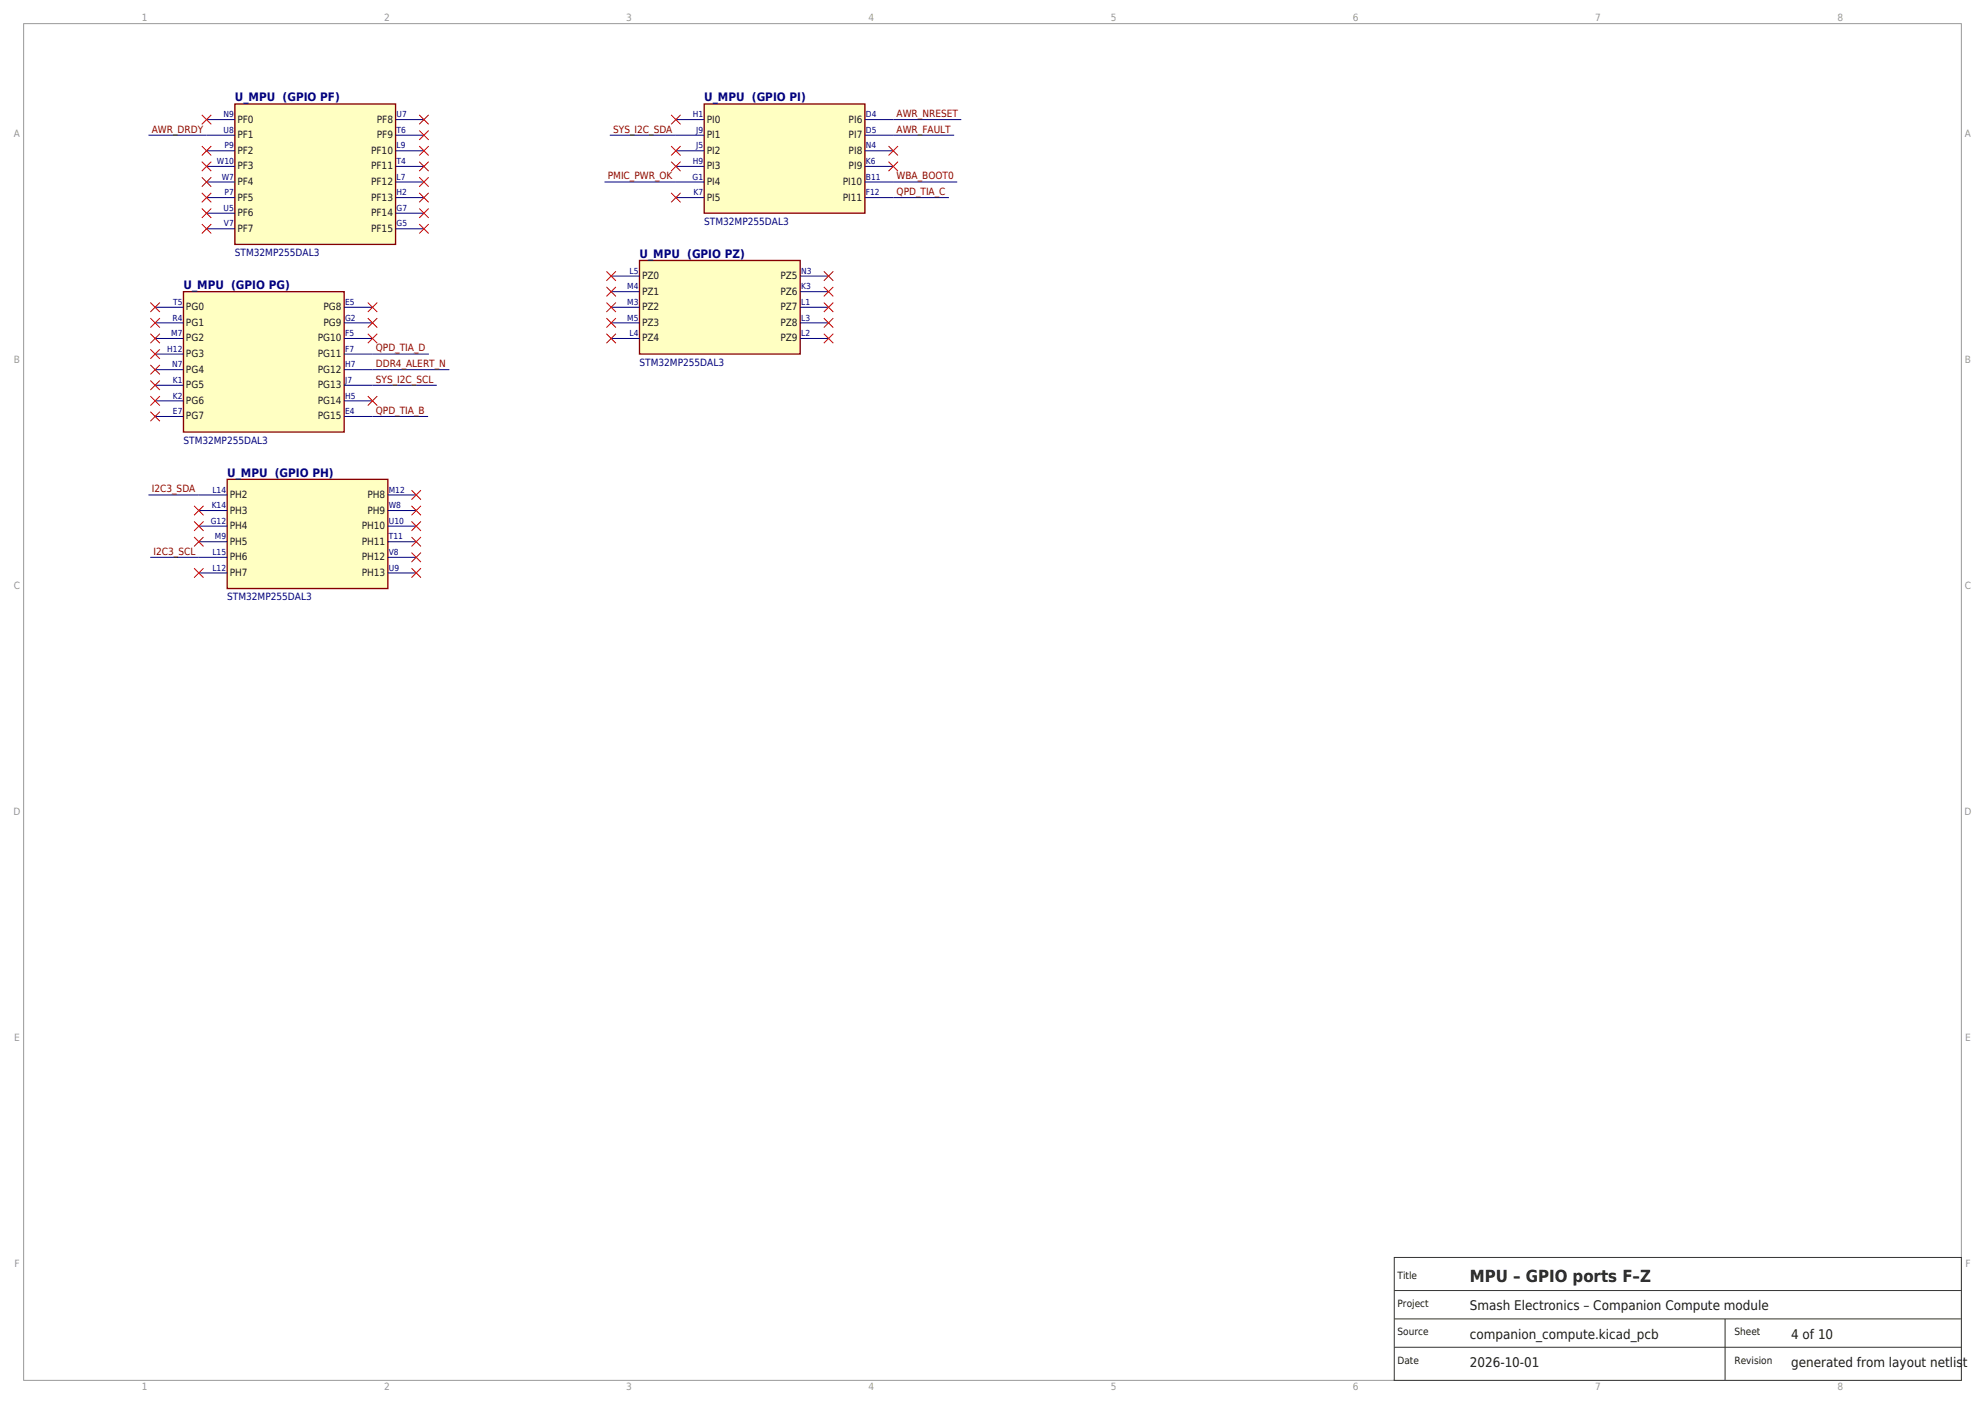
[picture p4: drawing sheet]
<svg xmlns="http://www.w3.org/2000/svg" width="420mm" height="297mm" viewBox="0 0 420 297" stroke-linecap="round" stroke-linejoin="round" font-family="sans-serif">
<path d="M5 5h410v287h-410z" fill="none" stroke="#999" stroke-width=".21"/>
<path d="M295 266h120v26h-120z" fill-rule="evenodd" fill="#fff" stroke="#333" stroke-width=".21"/>
<path d="M295 279h120M295 273h120M365 279v13M295 285h120" fill="none" stroke="#333" stroke-width=".21"/>
<path d="M49.7 22h34v29.7h-34z" fill-rule="evenodd" fill="#ffffc2" stroke="#850000" stroke-width=".28"/>
<g fill="none" stroke="#000080" stroke-width=".21">
<path d="M31.4 28.6h18.3M43.7 25.3h6M43.7 31.9h6M43.7 35.2h6M43.7 38.5h6M83.7 25.3h6M83.7 28.6h6M83.7 31.9h6M83.7 35.2h6M83.7 38.5h6M43.7 41.8h6M43.7 45.1h6"/>
<path d="M43.7 48.4h6M83.7 41.8h6M83.7 45.1h6M83.7 48.4h6"/>
</g>
<g fill="none" stroke="#d90000" stroke-width=".21">
<path d="M42.7 24.3l2 2M42.7 30.9l2 2M42.7 34.2l2 2M42.7 37.5l2 2M44.7 24.3l-2 2M44.7 30.9l-2 2M44.7 34.2l-2 2M44.7 37.5l-2 2M88.7 24.3l2 2M88.7 27.6l2 2M88.7 30.9l2 2M88.7 34.2l2 2"/>
<path d="M88.7 37.5l2 2M90.7 24.3l-2 2M90.7 27.6l-2 2M90.7 30.9l-2 2M90.7 34.2l-2 2M90.7 37.5l-2 2M42.7 40.8l2 2M42.7 44.1l2 2M42.7 47.4l2 2M44.7 40.8l-2 2M44.7 44.1l-2 2M44.7 47.4l-2 2"/>
<path d="M88.7 40.8l2 2M88.7 44.1l2 2M88.7 47.4l2 2M90.7 40.8l-2 2M90.7 44.1l-2 2M90.7 47.4l-2 2"/>
</g>
<path d="M38.8 61.7h34v29.7h-34z" fill-rule="evenodd" fill="#ffffc2" stroke="#850000" stroke-width=".28"/>
<g fill="none" stroke="#000080" stroke-width=".21">
<path d="M32.8 65h6M32.8 68.3h6M32.8 71.6h6M32.8 74.9h6M32.8 78.2h6M72.8 65h6M72.8 68.3h6M72.8 71.6h6M72.8 74.9h17.9M72.8 78.2h22.3M32.8 81.5h6M32.8 84.8h6"/>
<path d="M32.8 88.1h6M72.8 81.5h19.6M72.8 84.8h6M72.8 88.1h17.8"/>
</g>
<g fill="none" stroke="#d90000" stroke-width=".21">
<path d="M31.8 64l2 2M31.8 67.3l2 2M31.8 70.6l2 2M31.8 73.9l2 2M31.8 77.2l2 2M33.8 64l-2 2M33.8 67.3l-2 2M33.8 70.6l-2 2M33.8 73.9l-2 2M33.8 77.2l-2 2M77.8 64l2 2M77.8 67.3l2 2"/>
<path d="M77.8 70.6l2 2M79.8 64l-2 2M79.8 67.3l-2 2M79.8 70.6l-2 2M31.8 80.5l2 2M31.8 83.8l2 2M31.8 87.1l2 2M33.8 80.5l-2 2M33.8 83.8l-2 2M33.8 87.1l-2 2M77.8 83.8l2 2M79.8 83.8l-2 2"/>
</g>
<path d="M48.1 101.4h34v23.1h-34z" fill-rule="evenodd" fill="#ffffc2" stroke="#850000" stroke-width=".28"/>
<path d="M31.4 104.7h16.7M31.8 117.9h16.3M42.1 108h6M42.1 111.3h6M42.1 114.6h6M82.1 104.7h6M82.1 108h6M82.1 111.3h6M82.1 114.6h6M82.1 117.9h6M42.1 121.2h6M82.1 121.2h6" fill="none" stroke="#000080" stroke-width=".21"/>
<g fill="none" stroke="#d90000" stroke-width=".21">
<path d="M41.1 107l2 2M41.1 110.3l2 2M41.1 113.6l2 2M43.1 107l-2 2M43.1 110.3l-2 2M43.1 113.6l-2 2M87.1 103.7l2 2M87.1 107l2 2M87.1 110.3l2 2M87.1 113.6l2 2M87.1 116.9l2 2M89.1 103.7l-2 2"/>
<path d="M89.1 107l-2 2M89.1 110.3l-2 2M89.1 113.6l-2 2M89.1 116.9l-2 2M41.1 120.2l2 2M43.1 120.2l-2 2M87.1 120.2l2 2M89.1 120.2l-2 2"/>
</g>
<path d="M149 22h34v23.1h-34z" fill-rule="evenodd" fill="#ffffc2" stroke="#850000" stroke-width=".28"/>
<path d="M127.9 38.5h21.1M129 28.6h20M143 25.3h6M143 31.9h6M143 35.2h6M183 25.3h20.4M183 28.6h18.9M183 31.9h6M183 35.2h6M183 38.5h19.5M143 41.8h6M183 41.8h17.8" fill="none" stroke="#000080" stroke-width=".21"/>
<path d="M142 24.3l2 2M142 30.9l2 2M142 34.2l2 2M144 24.3l-2 2M144 30.9l-2 2M144 34.2l-2 2M188 30.9l2 2M188 34.2l2 2M190 30.9l-2 2M190 34.2l-2 2M142 40.8l2 2M144 40.8l-2 2" fill="none" stroke="#d90000" stroke-width=".21"/>
<path d="M135.3 55.1h34v19.8h-34z" fill-rule="evenodd" fill="#ffffc2" stroke="#850000" stroke-width=".28"/>
<path d="M129.3 58.4h6M169.3 58.4h6M129.3 61.7h6M129.3 65h6M129.3 68.3h6M129.3 71.6h6M169.3 61.7h6M169.3 65h6M169.3 68.3h6M169.3 71.6h6" fill="none" stroke="#000080" stroke-width=".21"/>
<g fill="none" stroke="#d90000" stroke-width=".21">
<path d="M128.3 57.4l2 2M130.3 57.4l-2 2M174.3 57.4l2 2M176.3 57.4l-2 2M128.3 60.7l2 2M128.3 64l2 2M128.3 67.3l2 2M128.3 70.6l2 2M130.3 60.7l-2 2M130.3 64l-2 2M130.3 67.3l-2 2M130.3 70.6l-2 2"/>
<path d="M174.3 60.7l2 2M174.3 64l2 2M174.3 67.3l2 2M174.3 70.6l2 2M176.3 60.7l-2 2M176.3 64l-2 2M176.3 67.3l-2 2M176.3 70.6l-2 2"/>
</g>
<text font-size="3.5" fill="#1a1a1a" x="311" y="271.2">MPU – GPIO ports F–Z</text>
<g font-size="2.8" fill="#1a1a1a">
<text x="311" y="277.2">Smash Electronics – Companion Compute module</text>
<text x="311" y="283.2">companion_compute.kicad_pcb</text>
<text x="379" y="283.2">4 of 10</text>
<text x="311" y="289.2">2026-10-01</text>
<text x="379" y="289.2">generated from layout netlist</text>
</g>
<g font-size="2.5" fill="#000080">
<text x="49.7" y="21.5">U_MPU (GPIO PF)</text>
<text x="149" y="21.5">U_MPU (GPIO PI)</text>
<text x="135.3" y="54.6">U_MPU (GPIO PZ)</text>
<text x="38.8" y="61.2">U_MPU (GPIO PG)</text>
<text x="48.1" y="100.9">U_MPU (GPIO PH)</text>
</g>
<g font-size="2.1" fill="#999">
<text x="30" y="4.5">1</text>
<text x="81.3" y="4.5">2</text>
<text x="132.5" y="4.5">3</text>
<text x="183.8" y="4.5">4</text>
<text x="235" y="4.5">5</text>
<text x="286.3" y="4.5">6</text>
<text x="337.5" y="4.5">7</text>
<text x="388.8" y="4.5">8</text>
<text x="2.9" y="28.9">A</text>
<text x="415.8" y="28.9">A</text>
<text x="2.9" y="76.8">B</text>
<text x="415.8" y="76.8">B</text>
<text x="2.9" y="124.6">C</text>
<text x="415.7" y="124.6">C</text>
<text x="2.9" y="172.4">D</text>
<text x="415.7" y="172.4">D</text>
<text x="3" y="220.2">E</text>
<text x="415.8" y="220.2">E</text>
<text x="3" y="268.1">F</text>
<text x="415.9" y="268.1">F</text>
<text x="30" y="294.1">1</text>
<text x="81.3" y="294.1">2</text>
<text x="132.5" y="294.1">3</text>
<text x="183.8" y="294.1">4</text>
<text x="235" y="294.1">5</text>
<text x="286.3" y="294.1">6</text>
<text x="337.5" y="294.1">7</text>
<text x="388.8" y="294.1">8</text>
</g>
<g font-size="2.1" fill="#8c0000">
<text x="32.1" y="28">AWR_DRDY</text>
<text x="129.7" y="28">SYS_I2C_SDA</text>
<text x="189.7" y="24.7">AWR_NRESET</text>
<text x="189.7" y="28">AWR_FAULT</text>
<text x="128.6" y="37.9">PMIC_PWR_OK</text>
<text x="189.7" y="37.9">WBA_BOOT0</text>
<text x="189.7" y="41.2">QPD_TIA_C</text>
<text x="79.5" y="74.3">QPD_TIA_D</text>
<text x="79.5" y="77.6">DDR4_ALERT_N</text>
<text x="79.5" y="80.9">SYS_I2C_SCL</text>
<text x="79.5" y="87.5">QPD_TIA_B</text>
<text x="32.1" y="104.1">I2C3_SDA</text>
<text x="32.5" y="117.3">I2C3_SCL</text>
</g>
<g font-size="2.1" fill="#1a1a1a">
<text x="50.2" y="25.9">PF0</text>
<text x="50.2" y="29.2">PF1</text>
<text x="79.7" y="25.9">PF8</text>
<text x="79.7" y="29.2">PF9</text>
<text x="149.5" y="25.9">PI0</text>
<text x="149.5" y="29.2">PI1</text>
<text x="179.6" y="25.9">PI6</text>
<text x="179.6" y="29.2">PI7</text>
<text x="50.2" y="32.5">PF2</text>
<text x="50.2" y="35.8">PF3</text>
<text x="78.5" y="32.5">PF10</text>
<text x="78.5" y="35.8">PF11</text>
<text x="149.5" y="32.5">PI2</text>
<text x="149.5" y="35.8">PI3</text>
<text x="179.6" y="32.5">PI8</text>
<text x="179.6" y="35.8">PI9</text>
<text x="50.2" y="39.1">PF4</text>
<text x="78.5" y="39.1">PF12</text>
<text x="149.5" y="39.1">PI4</text>
<text x="178.3" y="39.1">PI10</text>
<text x="50.2" y="42.4">PF5</text>
<text x="50.2" y="45.7">PF6</text>
<text x="78.5" y="42.4">PF13</text>
<text x="78.5" y="45.7">PF14</text>
<text x="149.5" y="42.4">PI5</text>
<text x="178.3" y="42.4">PI11</text>
<text x="50.2" y="49">PF7</text>
<text x="78.5" y="49">PF15</text>
<text x="135.8" y="59">PZ0</text>
<text x="165.1" y="59">PZ5</text>
<text x="39.4" y="65.6">PG0</text>
<text x="68.5" y="65.6">PG8</text>
<text x="135.8" y="62.3">PZ1</text>
<text x="135.8" y="65.6">PZ2</text>
<text x="165.1" y="62.3">PZ6</text>
<text x="165.1" y="65.6">PZ7</text>
<text x="39.4" y="68.9">PG1</text>
<text x="68.5" y="68.9">PG9</text>
<text x="135.8" y="68.9">PZ3</text>
<text x="165.1" y="68.9">PZ8</text>
<text x="39.4" y="72.2">PG2</text>
<text x="39.4" y="75.5">PG3</text>
<text x="67.2" y="72.2">PG10</text>
<text x="67.2" y="75.5">PG11</text>
<text x="135.8" y="72.2">PZ4</text>
<text x="165.1" y="72.2">PZ9</text>
<text x="39.4" y="78.8">PG4</text>
<text x="39.4" y="82.1">PG5</text>
<text x="67.2" y="78.8">PG12</text>
<text x="67.2" y="82.1">PG13</text>
<text x="39.4" y="85.4">PG6</text>
<text x="39.4" y="88.7">PG7</text>
<text x="67.2" y="85.4">PG14</text>
<text x="67.2" y="88.7">PG15</text>
<text x="48.6" y="105.3">PH2</text>
<text x="77.7" y="105.3">PH8</text>
<text x="48.6" y="108.6">PH3</text>
<text x="48.6" y="111.9">PH4</text>
<text x="76.5" y="111.9">PH10</text>
<text x="77.7" y="108.6">PH9</text>
<text x="48.6" y="115.2">PH5</text>
<text x="48.6" y="118.5">PH6</text>
<text x="76.5" y="115.2">PH11</text>
<text x="76.5" y="118.5">PH12</text>
<text x="48.6" y="121.8">PH7</text>
<text x="76.5" y="121.8">PH13</text>
<text x="295.7" y="270.5">Title</text>
<text x="295.7" y="276.5">Project</text>
<text x="295.7" y="282.5">Source</text>
<text x="367" y="282.5">Sheet</text>
<text x="295.7" y="288.5">Date</text>
<text x="367" y="288.5">Revision</text>
</g>
<g font-size="2.1" fill="#000080">
<text x="149" y="47.6">STM32MP255DAL3</text>
<text x="49.7" y="54.2">STM32MP255DAL3</text>
<text x="135.3" y="77.4">STM32MP255DAL3</text>
<text x="38.8" y="93.9">STM32MP255DAL3</text>
<text x="48.1" y="127">STM32MP255DAL3</text>
</g>
<g font-size="1.8" fill="#000080">
<text x="47.3" y="24.8">N9</text>
<text x="47.3" y="28.1">U8</text>
<text x="83.9" y="24.8">U7</text>
<text x="83.9" y="28.1">T6</text>
<text x="146.6" y="24.8">H1</text>
<text x="147.3" y="28.1">J9</text>
<text x="183.2" y="24.8">D4</text>
<text x="183.2" y="28.1">D5</text>
<text x="45.9" y="34.7">W10</text>
<text x="47.5" y="31.4">P9</text>
<text x="83.9" y="31.4">L9</text>
<text x="83.9" y="34.7">T4</text>
<text x="146.6" y="34.7">H9</text>
<text x="147.3" y="31.4">J5</text>
<text x="183.2" y="31.4">N4</text>
<text x="183.2" y="34.7">K6</text>
<text x="46.9" y="38">W7</text>
<text x="47.5" y="41.3">P7</text>
<text x="83.9" y="38">L7</text>
<text x="83.9" y="41.3">H2</text>
<text x="146.6" y="38">G1</text>
<text x="146.7" y="41.3">K7</text>
<text x="183.2" y="38">B11</text>
<text x="183.2" y="41.3">F12</text>
<text x="47.3" y="44.6">U5</text>
<text x="47.4" y="47.9">V7</text>
<text x="83.9" y="44.6">G7</text>
<text x="83.9" y="47.9">G5</text>
<text x="133.2" y="57.9">L5</text>
<text x="169.5" y="57.9">N3</text>
<text x="36.6" y="64.5">T5</text>
<text x="73" y="64.5">E5</text>
<text x="132.7" y="61.2">M4</text>
<text x="132.7" y="64.5">M3</text>
<text x="169.5" y="61.2">K3</text>
<text x="169.5" y="64.5">L1</text>
<text x="36.2" y="71.1">M7</text>
<text x="36.5" y="67.8">R4</text>
<text x="73" y="67.8">G2</text>
<text x="73" y="71.1">F5</text>
<text x="132.7" y="67.8">M5</text>
<text x="133.2" y="71.1">L4</text>
<text x="169.5" y="67.8">L3</text>
<text x="169.5" y="71.1">L2</text>
<text x="35.4" y="74.4">H12</text>
<text x="36.4" y="77.7">N7</text>
<text x="73" y="74.4">F7</text>
<text x="73" y="77.7">H7</text>
<text x="36.6" y="81">K1</text>
<text x="73" y="81">J7</text>
<text x="36.6" y="84.3">K2</text>
<text x="36.6" y="87.6">E7</text>
<text x="73" y="84.3">H5</text>
<text x="73" y="87.6">E4</text>
<text x="44.8" y="107.5">K14</text>
<text x="45" y="104.2">L14</text>
<text x="82.3" y="104.2">M12</text>
<text x="82.3" y="107.5">W8</text>
<text x="44.6" y="110.8">G12</text>
<text x="82.3" y="110.8">U10</text>
<text x="45" y="117.4">L15</text>
<text x="45.5" y="114.1">M9</text>
<text x="82.3" y="114.1">T11</text>
<text x="82.3" y="117.4">V8</text>
<text x="45" y="120.7">L12</text>
<text x="82.3" y="120.7">U9</text>
</g>
</svg>
